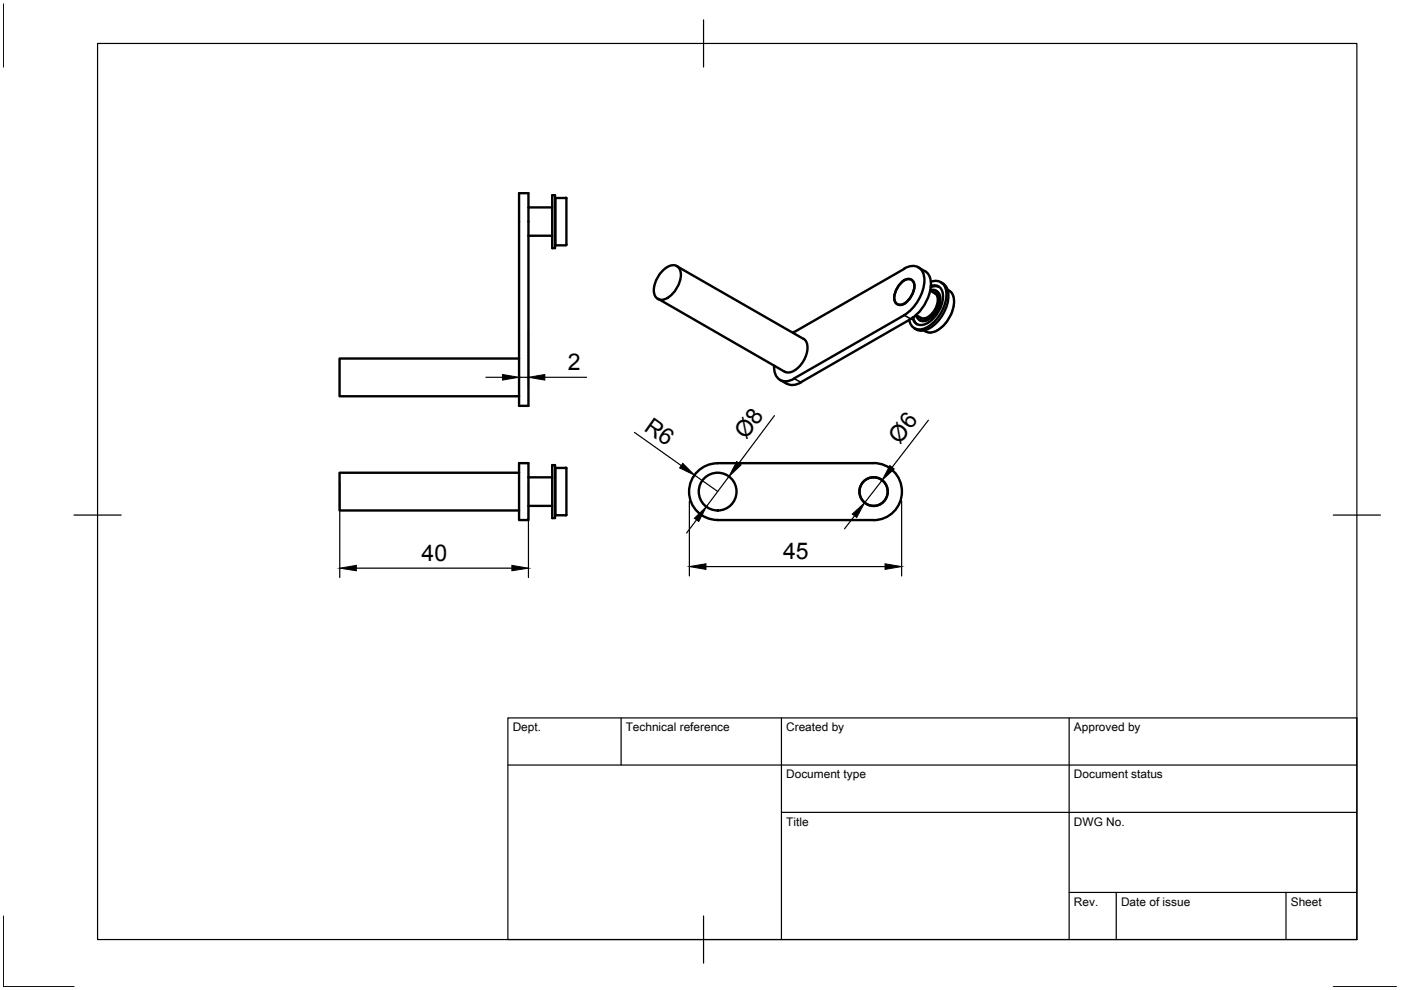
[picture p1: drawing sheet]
<svg xmlns="http://www.w3.org/2000/svg" width="297mm" height="210mm" viewBox="0 0 297 210" stroke-linecap="round" stroke-linejoin="round" font-family="sans-serif">
<g fill="none" stroke="#000" stroke-width=".51">
<path d="M110.1 41h1.9v45h-1.9zM112 44h5.1M112 50h5.1M117.1 41.4h.6v11.2h-.6zM117.7 51.9l.1 .1M117.8 42l-.1 .1M120 42h-2.2v10h2.2M120 41.9l.1 .1M120.1 42.1l-.1 9.9M140.4 57.5a2.56 2.56 0 0 1 3.3-.9 3.4 3.4 0 0 1 .2 3.8 5.2 5.2 0 0 1-3.7 3.2 1.97 1.97 0 0 1-1.5-2.8 6.7 6.7 0 0 1 1.7-3.3zM143.5 56.4l26.9 15.5M191.2 59.8a1.48 1.48 0 0 1 2-.5 1.48 1.48 0 0 1 .6 1.9l-.4 1.2a3.3 3.3 0 0 1-2.7 2.2 1.78 1.78 0 0 1-.9-2.7l.6-1.2z"/>
<path d="M191.3 59.8a1.48 1.48 0 0 1 1.9-.5 1.48 1.48 0 0 1 .6 2l-.4 1.2a3.3 3.3 0 0 1-2.7 2.2 1.78 1.78 0 0 1-.9-2.7l.6-1.2zM191.7 56.9a2.63 2.63 0 0 1 3-.2 2.63 2.63 0 0 1 1.3 2.7 9.5 9.5 0 0 1-4.3 7.4M191.7 57l-23.4 13.4M194.7 56.7a3.6 3.6 0 0 1 2.6 4.8 9.7 9.7 0 0 1-4.2 6.1M197.4 59.7a2.28 2.28 0 0 1 3.2 2.1 8.2 8.2 0 0 1-5.1 8 2.17 2.17 0 0 1-2.7-2M199.5 59.9l.4 .2M110.1 76h-38.1v8h38.1M139.5 63.3l26.9 15.5a2.76 2.76 0 0 0 3-1.1 5.4 5.4 0 0 0 1.6-5.1l-.6-.8M164.1 77.5a2.71 2.71 0 0 0 2.6 3.3l1.7-.5M168.3 70.4l-.2 .1M191.7 66.8l-23.4 13.4M193.1 67.6l-23.3 13.5"/>
<path d="M193.6 67.3l.4 1 .4 .4M194.9 67.8l.2 .1M197.2 61.6l1 .6a2.43 2.43 0 0 1 .3 2.9 3.5 3.5 0 0 1-3 2.4l-1.2-.7M197.2 61.5a1.58 1.58 0 0 1 2 2 5.2 5.2 0 0 1-3.5 4.5 1.39 1.39 0 0 1-1.5-1.2M197.3 60.6a1.85 1.85 0 0 1 2.6 1.7 6.6 6.6 0 0 1-4.3 6.6 1.78 1.78 0 0 1-2.1-1.6M198.4 61.7a2.16 2.16 0 0 1 .9 2.7 4.4 4.4 0 0 1-3.8 3.7l-.4-.2M199 60.8l-.6-.1-1.1 .2M199.9 60.1a3.5 3.5 0 0 1 1.1 3.8 8.3 8.3 0 0 1-4.9 6.1 2.43 2.43 0 0 1-2.2-.4M200.9 61.4a2.77 2.77 0 0 1 1.3 3.4 7.1 7.1 0 0 1-4.5 5.6l-.9 .1-.9-.5M110.1 98.2h1.9v12.1h-1.9zM117.1 98.6h.6v11.2h-.6zM117.8 99.2l-.1 .1"/>
<path d="M120 99.2h-2.2v10h2.2M120 99.2l.1 10M152.1 98.2h33.1M152.2 98.2a6 6 0 0 0-6.1 6 6 6 0 0 0 6.1 6M165.4 80.5l1.4 .9M169.8 81.1a2.97 2.97 0 0 1-3 .2M185.2 98.2a6.1 6.1 0 0 1 6 6 6.1 6.1 0 0 1-6 6.1M110.1 100.2h-38.1v8h38.1M112 101.2h5.1M112 107.3h5.1M117.7 109.1l.1 .1M120.1 109.1l-.1 .2"/>
<path d="M152.1 110.3h33.1"/>
<circle cx="152.2" cy="104.2" r="4"/>
<circle cx="185.2" cy="104.3" r="3"/>
<circle cx="185.2" cy="104.2" r="3"/>
</g>
<path d="M191.7 66.8l1.4 .8M197.8 61.8a1.56 1.56 0 0 1 1.1 2.1 4.4 4.4 0 0 1-3.1 3.7l-.8-.2-.3-.3M201.2 61.6a3.4 3.4 0 0 1 .8 4 6.8 6.8 0 0 1-4.6 4.9l-1.2-.2M168.3 80.2l1.5 .9" fill="none" stroke="#000" stroke-width=".34"/>
<!-- layer: BORDER -->
<path d="M.7 .8v13.4M20.7 9.2h267v190h-267zM149.2 4.2v10M15.7 109.2h10M282.7 109.2h10M.7 194.2v15h15M149.2 194.2v10M282.7 209.2h13.4" fill="none" stroke="#000" stroke-width=".25"/>
<!-- layer: TITLEBLOCK -->
<path d="M107.7 152.2h180v47h-180zM131.7 152.2v10M165.7 152.2v47M226.7 152.2v47M107.7 162.2h180M165.7 172.2h122M226.7 189.2h61M236.7 189.2v10M272.7 189.2v10" fill="none" stroke="#000" stroke-width=".25"/>
<!-- layer: 0 -->
<g fill="none" stroke="#000" stroke-width=".25">
<path d="M103 80h3.5M110.1 70v12M110.1 80h1.9M112 70v12M115.5 80h8.9M134.5 91.7l9.9 7M164.2 88.1l-7.5 10.1M196.8 89.1l-7.7 10M72 102.2v20.3M112 102.2v20.3M146.2 106.2v15.9M147.3 100.7l4.9 3.5"/>
<path d="M147.7 110.2l-2.1 2.8M154.5 101l-4.7 6.4M181.2 109.4l-2.1 2.7M187 101.8l-3.7 4.8M191.2 106.2v15.9M75.6 120.5h32.9M149.7 120.1h37.9"/>
</g>
<path d="M106.5 79.4l3.6 .6-3.6 .6zM112 80l3.5-.6v1.2zM144.8 98.2l2.5 2.5-3.2-1.5zM156.2 97.9l.9 .7-2.6 2.4zM188.7 98.7l.9 .7-2.6 2.4zM72 120.5l3.6-.6v1.1zM108.5 119.9l3.5 .6-3.5 .5zM147.2 109.9l2.6-2.5-1.6 3.2zM146.2 120.1l3.5-.6v1.2zM180.7 109l2.6-2.4-1.7 3.1zM187.6 119.5l3.6 .6-3.6 .6z" fill="#000" stroke="#000" stroke-width=".21"/>
<g font-size="4.9">
<text x="120.4" y="78.5">2</text>
<text x="136.3" y="91.1" transform="rotate(35 136.3 91.1)">R6</text>
<text x="158.2" y="93.4" transform="rotate(-53 158.2 93.4)">Ø8</text>
<text x="190.8" y="94.3" transform="rotate(-52 190.8 94.3)">Ø6</text>
<text x="89.4" y="118.9">40</text>
<text x="166" y="118.6">45</text>
</g>
<g font-size="2.5">
<text x="108.7" y="155">Dept.</text>
<text x="132.7" y="155">Technical reference</text>
<text x="166.7" y="155">Created by</text>
<text x="227.7" y="155">Approved by</text>
<text x="166.7" y="165">Document type</text>
<text x="227.7" y="165">Document status</text>
<text x="166.7" y="175">Title</text>
<text x="227.7" y="175">DWG No.</text>
<text x="227.7" y="192">Rev.</text>
<text x="237.7" y="192">Date of issue</text>
<text x="273.7" y="192">Sheet</text>
</g>
</svg>
